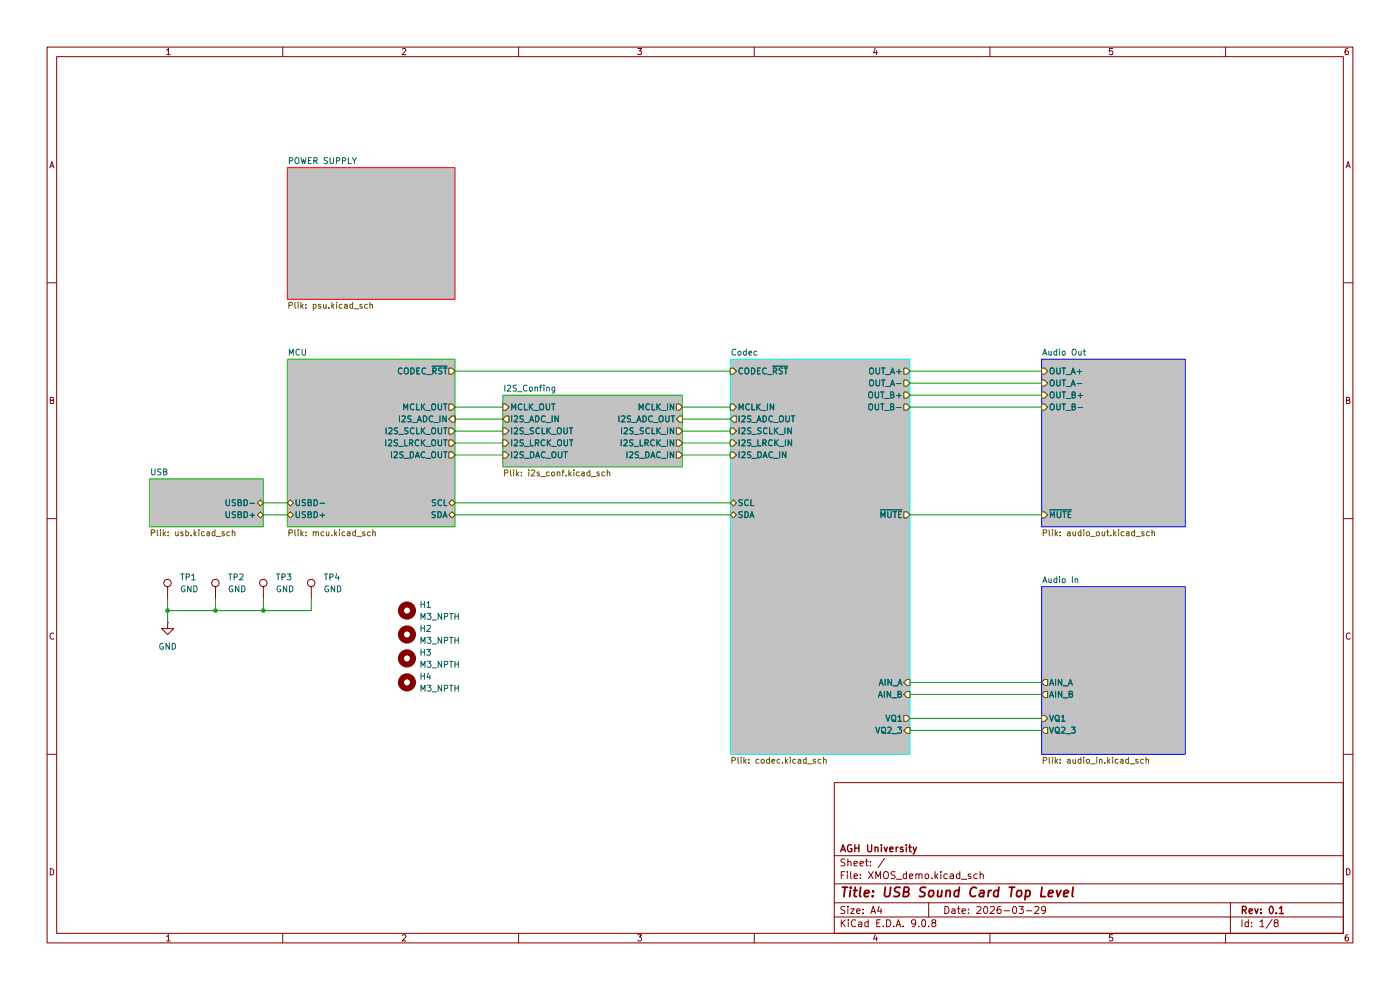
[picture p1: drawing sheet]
(kicad_sch
 (version 20250114)
 (generator "eeschema")
 (generator_version "9.0")
 (paper "A4")
 (title_block
  (title "USB Sound Card Top Level")
  (date "2026-03-29")
  (rev "0.1")
  (company "AGH University"))
 (lib_symbols
  (symbol "Connector:TestPoint"
   (pin_numbers (hide yes))
   (pin_names
    (offset 0.762) (hide yes)) (exclude_from_sim no) (in_bom yes) (on_board yes)
   (property "Reference" "TP" (at 0 6.858 0) (effects (font (size 1.27 1.27))))
   (property "Value" "TestPoint" (at 0 5.08 0) (effects (font (size 1.27 1.27))))
   (property "Footprint" "" (at 5.08 0 0) (effects (font (size 1.27 1.27)) (hide yes)))
   (property "Datasheet" "~" (at 5.08 0 0) (effects (font (size 1.27 1.27)) (hide yes)))
   (property "Description" "test point" (at 0 0 0) (effects (font (size 1.27 1.27)) (hide yes)))
   (symbol "TestPoint_0_1"
    (circle (center 0 3.302) (radius 0.762) (stroke (width 0) (type default)) (fill (type none))))
   (symbol "TestPoint_1_1"
    (pin passive line (at 0 0 90) (length 2.54) (name "1" (effects (font (size 1.27 1.27)))) (number "1" (effects (font (size 1.27 1.27))))))
   (embedded_fonts no))
  (symbol "Mechanical:MountingHole"
   (pin_names
    (offset 1.016)) (exclude_from_sim no) (in_bom no) (on_board yes)
   (property "Reference" "H" (at 0 5.08 0) (effects (font (size 1.27 1.27))))
   (property "Value" "MountingHole" (at 0 3.175 0) (effects (font (size 1.27 1.27))))
   (property "Footprint" "" (at 0 0 0) (effects (font (size 1.27 1.27)) (hide yes)))
   (property "Datasheet" "~" (at 0 0 0) (effects (font (size 1.27 1.27)) (hide yes)))
   (property "Description" "Mounting Hole without connection" (at 0 0 0) (effects (font (size 1.27 1.27)) (hide yes)))
   (symbol "MountingHole_0_1"
    (circle (center 0 0) (radius 1.27) (stroke (width 1.27) (type default)) (fill (type none))))
   (embedded_fonts no))
  (symbol "power:GND"
   (power)
   (pin_numbers (hide yes))
   (pin_names
    (offset 0) (hide yes)) (exclude_from_sim no) (in_bom yes) (on_board yes)
   (property "Reference" "#PWR" (at 0 -6.35 0) (effects (font (size 1.27 1.27)) (hide yes)))
   (property "Value" "GND" (at 0 -3.81 0) (effects (font (size 1.27 1.27))))
   (property "Footprint" "" (at 0 0 0) (effects (font (size 1.27 1.27)) (hide yes)))
   (property "Datasheet" "" (at 0 0 0) (effects (font (size 1.27 1.27)) (hide yes)))
   (property "Description" "Power symbol creates a global label with name \"GND\" , ground" (at 0 0 0) (effects (font (size 1.27 1.27)) (hide yes)))
   (symbol "GND_0_1"
    (polyline (pts (xy 0 0) (xy 0 -1.27) (xy 1.27 -1.27) (xy 0 -2.54) (xy -1.27 -1.27) (xy 0 -1.27)) (stroke (width 0) (type default)) (fill (type none))))
   (symbol "GND_1_1"
    (pin power_in line (at 0 0 270) (length 0) (name "~" (effects (font (size 1.27 1.27)))) (number "1" (effects (font (size 1.27 1.27))))))
   (embedded_fonts no)))
 (junction
  (at 55.88 129.54)
  (diameter 0)
  (color 0 0 0 0))
 (junction
  (at 35.56 129.54)
  (diameter 0)
  (color 0 0 0 0))
 (junction
  (at 45.72 129.54)
  (diameter 0)
  (color 0 0 0 0))
 (wire
  (pts (xy 193.04 152.4) (xy 220.98 152.4))
  (stroke (width 0) (type default)))
 (wire
  (pts (xy 66.04 129.54) (xy 55.88 129.54))
  (stroke (width 0) (type default)))
 (wire
  (pts (xy 96.52 91.44) (xy 106.68 91.44))
  (stroke (width 0) (type default)))
 (wire
  (pts (xy 144.78 93.98) (xy 154.94 93.98))
  (stroke (width 0) (type default)))
 (wire
  (pts (xy 193.04 78.74) (xy 220.98 78.74))
  (stroke (width 0) (type default)))
 (wire
  (pts (xy 45.72 127) (xy 45.72 129.54))
  (stroke (width 0) (type default)))
 (wire
  (pts (xy 193.04 154.94) (xy 220.98 154.94))
  (stroke (width 0) (type default)))
 (wire
  (pts (xy 144.78 91.44) (xy 154.94 91.44))
  (stroke (width 0) (type default)))
 (wire
  (pts (xy 96.52 93.98) (xy 106.68 93.98))
  (stroke (width 0) (type default)))
 (wire
  (pts (xy 96.52 88.9) (xy 106.68 88.9))
  (stroke (width 0) (type default)))
 (wire
  (pts (xy 144.78 96.52) (xy 154.94 96.52))
  (stroke (width 0) (type default)))
 (wire
  (pts (xy 66.04 127) (xy 66.04 129.54))
  (stroke (width 0) (type default)))
 (wire
  (pts (xy 193.04 109.22) (xy 220.98 109.22))
  (stroke (width 0) (type default)))
 (wire
  (pts (xy 96.52 96.52) (xy 106.68 96.52))
  (stroke (width 0) (type default)))
 (wire
  (pts (xy 96.52 109.22) (xy 154.94 109.22))
  (stroke (width 0) (type default)))
 (wire
  (pts (xy 193.04 83.82) (xy 220.98 83.82))
  (stroke (width 0) (type default)))
 (wire
  (pts (xy 45.72 129.54) (xy 55.88 129.54))
  (stroke (width 0) (type default)))
 (wire
  (pts (xy 45.72 129.54) (xy 35.56 129.54))
  (stroke (width 0) (type default)))
 (wire
  (pts (xy 35.56 127) (xy 35.56 129.54))
  (stroke (width 0) (type default)))
 (wire
  (pts (xy 193.04 81.28) (xy 220.98 81.28))
  (stroke (width 0) (type default)))
 (wire
  (pts (xy 193.04 86.36) (xy 220.98 86.36))
  (stroke (width 0) (type default)))
 (wire
  (pts (xy 96.52 106.68) (xy 154.94 106.68))
  (stroke (width 0) (type default)))
 (wire
  (pts (xy 55.88 109.22) (xy 60.96 109.22))
  (stroke (width 0) (type default)))
 (wire
  (pts (xy 193.04 147.32) (xy 220.98 147.32))
  (stroke (width 0) (type default)))
 (wire
  (pts (xy 96.52 78.74) (xy 154.94 78.74))
  (stroke (width 0) (type default)))
 (wire
  (pts (xy 55.88 106.68) (xy 60.96 106.68))
  (stroke (width 0) (type default)))
 (wire
  (pts (xy 144.78 88.9) (xy 154.94 88.9))
  (stroke (width 0) (type default)))
 (wire
  (pts (xy 96.52 86.36) (xy 106.68 86.36))
  (stroke (width 0) (type default)))
 (wire
  (pts (xy 35.56 129.54) (xy 35.56 132.08))
  (stroke (width 0) (type default)))
 (wire
  (pts (xy 144.78 86.36) (xy 154.94 86.36))
  (stroke (width 0) (type default)))
 (wire
  (pts (xy 193.04 144.78) (xy 220.98 144.78))
  (stroke (width 0) (type default)))
 (wire
  (pts (xy 55.88 127) (xy 55.88 129.54))
  (stroke (width 0) (type default)))
 (symbol
  (lib_id "Connector:TestPoint")
  (at 45.72 127 0)
  (unit 1)
  (exclude_from_sim no)
  (in_bom yes)
  (on_board yes)
  (dnp no)
  (fields_autoplaced yes)
  (property "Reference" "TP2" (at 48.26 122.4279 0) (effects (font (size 1.27 1.27)) (justify left)))
  (property "Value" "GND" (at 48.26 124.9679 0) (effects (font (size 1.27 1.27)) (justify left)))
  (property "Footprint" "TestPoint:TestPoint_Bridge_Pitch2.54mm_Drill1.0mm" (at 50.8 127 0) (effects (font (size 1.27 1.27)) (hide yes)))
  (property "Datasheet" "~" (at 50.8 127 0) (effects (font (size 1.27 1.27)) (hide yes)))
  (property "Description" "test point" (at 45.72 127 0) (effects (font (size 1.27 1.27)) (hide yes)))
  (pin "1"))
 (symbol
  (lib_id "Mechanical:MountingHole")
  (at 86.36 134.62 0)
  (unit 1)
  (exclude_from_sim no)
  (in_bom no)
  (on_board yes)
  (dnp no)
  (fields_autoplaced yes)
  (property "Reference" "H2" (at 88.9 133.3499 0) (effects (font (size 1.27 1.27)) (justify left)))
  (property "Value" "M3_NPTH" (at 88.9 135.8899 0) (effects (font (size 1.27 1.27)) (justify left)))
  (property "Footprint" "MountingHole:MountingHole_3.2mm_M3" (at 86.36 134.62 0) (effects (font (size 1.27 1.27)) (hide yes)))
  (property "Datasheet" "~" (at 86.36 134.62 0) (effects (font (size 1.27 1.27)) (hide yes)))
  (property "Description" "Mounting Hole without connection" (at 86.36 134.62 0) (effects (font (size 1.27 1.27)) (hide yes))))
 (symbol
  (lib_id "power:GND")
  (at 35.56 132.08 0)
  (unit 1)
  (exclude_from_sim no)
  (in_bom yes)
  (on_board yes)
  (dnp no)
  (fields_autoplaced yes)
  (property "Reference" "#PWR01" (at 35.56 138.43 0) (effects (font (size 1.27 1.27)) (hide yes)))
  (property "Value" "GND" (at 35.56 137.16 0) (effects (font (size 1.27 1.27))))
  (property "Footprint" "" (at 35.56 132.08 0) (effects (font (size 1.27 1.27)) (hide yes)))
  (property "Datasheet" "" (at 35.56 132.08 0) (effects (font (size 1.27 1.27)) (hide yes)))
  (property "Description" "Power symbol creates a global label with name \"GND\" , ground" (at 35.56 132.08 0) (effects (font (size 1.27 1.27)) (hide yes)))
  (pin "1"))
 (symbol
  (lib_id "Connector:TestPoint")
  (at 66.04 127 0)
  (unit 1)
  (exclude_from_sim no)
  (in_bom yes)
  (on_board yes)
  (dnp no)
  (fields_autoplaced yes)
  (property "Reference" "TP4" (at 68.58 122.4279 0) (effects (font (size 1.27 1.27)) (justify left)))
  (property "Value" "GND" (at 68.58 124.9679 0) (effects (font (size 1.27 1.27)) (justify left)))
  (property "Footprint" "TestPoint:TestPoint_Bridge_Pitch2.54mm_Drill1.0mm" (at 71.12 127 0) (effects (font (size 1.27 1.27)) (hide yes)))
  (property "Datasheet" "~" (at 71.12 127 0) (effects (font (size 1.27 1.27)) (hide yes)))
  (property "Description" "test point" (at 66.04 127 0) (effects (font (size 1.27 1.27)) (hide yes)))
  (pin "1"))
 (symbol
  (lib_id "Connector:TestPoint")
  (at 55.88 127 0)
  (unit 1)
  (exclude_from_sim no)
  (in_bom yes)
  (on_board yes)
  (dnp no)
  (fields_autoplaced yes)
  (property "Reference" "TP3" (at 58.42 122.4279 0) (effects (font (size 1.27 1.27)) (justify left)))
  (property "Value" "GND" (at 58.42 124.9679 0) (effects (font (size 1.27 1.27)) (justify left)))
  (property "Footprint" "TestPoint:TestPoint_Bridge_Pitch2.54mm_Drill1.0mm" (at 60.96 127 0) (effects (font (size 1.27 1.27)) (hide yes)))
  (property "Datasheet" "~" (at 60.96 127 0) (effects (font (size 1.27 1.27)) (hide yes)))
  (property "Description" "test point" (at 55.88 127 0) (effects (font (size 1.27 1.27)) (hide yes)))
  (pin "1"))
 (symbol
  (lib_id "Connector:TestPoint")
  (at 35.56 127 0)
  (unit 1)
  (exclude_from_sim no)
  (in_bom yes)
  (on_board yes)
  (dnp no)
  (fields_autoplaced yes)
  (property "Reference" "TP1" (at 38.1 122.4279 0) (effects (font (size 1.27 1.27)) (justify left)))
  (property "Value" "GND" (at 38.1 124.9679 0) (effects (font (size 1.27 1.27)) (justify left)))
  (property "Footprint" "TestPoint:TestPoint_Bridge_Pitch2.54mm_Drill1.0mm" (at 40.64 127 0) (effects (font (size 1.27 1.27)) (hide yes)))
  (property "Datasheet" "~" (at 40.64 127 0) (effects (font (size 1.27 1.27)) (hide yes)))
  (property "Description" "test point" (at 35.56 127 0) (effects (font (size 1.27 1.27)) (hide yes)))
  (pin "1"))
 (symbol
  (lib_id "Mechanical:MountingHole")
  (at 86.36 129.54 0)
  (unit 1)
  (exclude_from_sim no)
  (in_bom no)
  (on_board yes)
  (dnp no)
  (fields_autoplaced yes)
  (property "Reference" "H1" (at 88.9 128.2699 0) (effects (font (size 1.27 1.27)) (justify left)))
  (property "Value" "M3_NPTH" (at 88.9 130.8099 0) (effects (font (size 1.27 1.27)) (justify left)))
  (property "Footprint" "MountingHole:MountingHole_3.2mm_M3" (at 86.36 129.54 0) (effects (font (size 1.27 1.27)) (hide yes)))
  (property "Datasheet" "~" (at 86.36 129.54 0) (effects (font (size 1.27 1.27)) (hide yes)))
  (property "Description" "Mounting Hole without connection" (at 86.36 129.54 0) (effects (font (size 1.27 1.27)) (hide yes))))
 (symbol
  (lib_id "Mechanical:MountingHole")
  (at 86.36 139.7 0)
  (unit 1)
  (exclude_from_sim no)
  (in_bom no)
  (on_board yes)
  (dnp no)
  (fields_autoplaced yes)
  (property "Reference" "H3" (at 88.9 138.4299 0) (effects (font (size 1.27 1.27)) (justify left)))
  (property "Value" "M3_NPTH" (at 88.9 140.9699 0) (effects (font (size 1.27 1.27)) (justify left)))
  (property "Footprint" "MountingHole:MountingHole_3.2mm_M3" (at 86.36 139.7 0) (effects (font (size 1.27 1.27)) (hide yes)))
  (property "Datasheet" "~" (at 86.36 139.7 0) (effects (font (size 1.27 1.27)) (hide yes)))
  (property "Description" "Mounting Hole without connection" (at 86.36 139.7 0) (effects (font (size 1.27 1.27)) (hide yes))))
 (symbol
  (lib_id "Mechanical:MountingHole")
  (at 86.36 144.78 0)
  (unit 1)
  (exclude_from_sim no)
  (in_bom no)
  (on_board yes)
  (dnp no)
  (fields_autoplaced yes)
  (property "Reference" "H4" (at 88.9 143.5099 0) (effects (font (size 1.27 1.27)) (justify left)))
  (property "Value" "M3_NPTH" (at 88.9 146.0499 0) (effects (font (size 1.27 1.27)) (justify left)))
  (property "Footprint" "MountingHole:MountingHole_3.2mm_M3" (at 86.36 144.78 0) (effects (font (size 1.27 1.27)) (hide yes)))
  (property "Datasheet" "~" (at 86.36 144.78 0) (effects (font (size 1.27 1.27)) (hide yes)))
  (property "Description" "Mounting Hole without connection" (at 86.36 144.78 0) (effects (font (size 1.27 1.27)) (hide yes))))
 (sheet
  (at 31.75 101.6)
  (size 24.13 10.16)
  (exclude_from_sim no)
  (in_bom yes)
  (on_board yes)
  (dnp no)
  (fields_autoplaced yes)
  (stroke (width 0.1524) (type solid) (color 0 194 0 1))
  (fill (color 194 194 194 1.0000))
  (property "Sheetname" "USB" (at 31.75 100.8884 0) (effects (font (size 1.27 1.27)) (justify left bottom)))
  (property "Sheetfile" "usb.kicad_sch" (at 31.75 112.3446 0) (effects (font (size 1.27 1.27)) (justify left top)))
  (pin "USBD+" bidirectional (at 55.88 109.22 0) (effects (font (size 1.27 1.27)) (justify right)))
  (pin "USBD-" bidirectional (at 55.88 106.68 0) (effects (font (size 1.27 1.27)) (justify right))))
 (sheet
  (at 60.96 35.56)
  (size 35.56 27.94)
  (exclude_from_sim no)
  (in_bom yes)
  (on_board yes)
  (dnp no)
  (fields_autoplaced yes)
  (stroke (width 0.1524) (type solid) (color 255 0 0 1))
  (fill (color 194 194 194 1.0000))
  (property "Sheetname" "POWER SUPPLY" (at 60.96 34.8484 0) (effects (font (size 1.27 1.27)) (justify left bottom)))
  (property "Sheetfile" "psu.kicad_sch" (at 60.96 64.0846 0) (effects (font (size 1.27 1.27)) (justify left top))))
 (sheet
  (at 154.94 76.2)
  (size 38.1 83.82)
  (exclude_from_sim no)
  (in_bom yes)
  (on_board yes)
  (dnp no)
  (fields_autoplaced yes)
  (stroke (width 0.1524) (type solid) (color 0 255 255 1))
  (fill (color 194 194 194 1.0000))
  (property "Sheetname" "Codec" (at 154.94 75.4884 0) (effects (font (size 1.27 1.27)) (justify left bottom)))
  (property "Sheetfile" "codec.kicad_sch" (at 154.94 160.6046 0) (effects (font (size 1.27 1.27)) (justify left top)))
  (pin "AIN_A" input (at 193.04 144.78 0) (effects (font (size 1.27 1.27)) (justify right)))
  (pin "AIN_B" input (at 193.04 147.32 0) (effects (font (size 1.27 1.27)) (justify right)))
  (pin "OUT_A+" output (at 193.04 78.74 0) (effects (font (size 1.27 1.27)) (justify right)))
  (pin "OUT_A-" output (at 193.04 81.28 0) (effects (font (size 1.27 1.27)) (justify right)))
  (pin "OUT_B+" output (at 193.04 83.82 0) (effects (font (size 1.27 1.27)) (justify right)))
  (pin "OUT_B-" output (at 193.04 86.36 0) (effects (font (size 1.27 1.27)) (justify right)))
  (pin "VQ1" output (at 193.04 152.4 0) (effects (font (size 1.27 1.27)) (justify right)))
  (pin "VQ2_3" input (at 193.04 154.94 0) (effects (font (size 1.27 1.27)) (justify right)))
  (pin "~{MUTE}" output (at 193.04 109.22 0) (effects (font (size 1.27 1.27)) (justify right)))
  (pin "I2S_ADC_OUT" output (at 154.94 88.9 180) (effects (font (size 1.27 1.27)) (justify left)))
  (pin "MCLK_IN" input (at 154.94 86.36 180) (effects (font (size 1.27 1.27)) (justify left)))
  (pin "I2S_SCLK_IN" input (at 154.94 91.44 180) (effects (font (size 1.27 1.27)) (justify left)))
  (pin "I2S_DAC_IN" input (at 154.94 96.52 180) (effects (font (size 1.27 1.27)) (justify left)))
  (pin "I2S_LRCK_IN" input (at 154.94 93.98 180) (effects (font (size 1.27 1.27)) (justify left)))
  (pin "CODEC_~{RST}" input (at 154.94 78.74 180) (effects (font (size 1.27 1.27)) (justify left)))
  (pin "SCL" bidirectional (at 154.94 106.68 180) (effects (font (size 1.27 1.27)) (justify left)))
  (pin "SDA" bidirectional (at 154.94 109.22 180) (effects (font (size 1.27 1.27)) (justify left))))
 (sheet
  (at 220.98 124.46)
  (size 30.48 35.56)
  (exclude_from_sim no)
  (in_bom yes)
  (on_board yes)
  (dnp no)
  (fields_autoplaced yes)
  (stroke (width 0.1524) (type solid) (color 0 0 255 1))
  (fill (color 194 194 194 1.0000))
  (property "Sheetname" "Audio In" (at 220.98 123.7484 0) (effects (font (size 1.27 1.27)) (justify left bottom)))
  (property "Sheetfile" "audio_in.kicad_sch" (at 220.98 160.6046 0) (effects (font (size 1.27 1.27)) (justify left top)))
  (pin "AIN_A" output (at 220.98 144.78 180) (effects (font (size 1.27 1.27)) (justify left)))
  (pin "AIN_B" output (at 220.98 147.32 180) (effects (font (size 1.27 1.27)) (justify left)))
  (pin "VQ1" input (at 220.98 152.4 180) (effects (font (size 1.27 1.27)) (justify left)))
  (pin "VQ2_3" output (at 220.98 154.94 180) (effects (font (size 1.27 1.27)) (justify left))))
 (sheet
  (at 106.68 83.82)
  (size 38.1 15.24)
  (exclude_from_sim no)
  (in_bom yes)
  (on_board yes)
  (dnp no)
  (fields_autoplaced yes)
  (stroke (width 0.1524) (type solid) (color 0 194 0 1))
  (fill (color 194 194 194 1.0000))
  (property "Sheetname" "I2S_Confing" (at 106.68 83.1084 0) (effects (font (size 1.27 1.27)) (justify left bottom)))
  (property "Sheetfile" "i2s_conf.kicad_sch" (at 106.68 99.6446 0) (effects (font (size 1.27 1.27)) (justify left top)))
  (pin "I2S_DAC_IN" output (at 144.78 96.52 0) (effects (font (size 1.27 1.27)) (justify right)))
  (pin "I2S_ADC_IN" output (at 106.68 88.9 180) (effects (font (size 1.27 1.27)) (justify left)))
  (pin "MCLK_IN" output (at 144.78 86.36 0) (effects (font (size 1.27 1.27)) (justify right)))
  (pin "I2S_DAC_OUT" input (at 106.68 96.52 180) (effects (font (size 1.27 1.27)) (justify left)))
  (pin "I2S_LRCK_OUT" input (at 106.68 93.98 180) (effects (font (size 1.27 1.27)) (justify left)))
  (pin "I2S_ADC_OUT" input (at 144.78 88.9 0) (effects (font (size 1.27 1.27)) (justify right)))
  (pin "I2S_LRCK_IN" output (at 144.78 93.98 0) (effects (font (size 1.27 1.27)) (justify right)))
  (pin "I2S_SCLK_OUT" input (at 106.68 91.44 180) (effects (font (size 1.27 1.27)) (justify left)))
  (pin "MCLK_OUT" input (at 106.68 86.36 180) (effects (font (size 1.27 1.27)) (justify left)))
  (pin "I2S_SCLK_IN" output (at 144.78 91.44 0) (effects (font (size 1.27 1.27)) (justify right))))
 (sheet
  (at 220.98 76.2)
  (size 30.48 35.56)
  (exclude_from_sim no)
  (in_bom yes)
  (on_board yes)
  (dnp no)
  (fields_autoplaced yes)
  (stroke (width 0.1524) (type solid) (color 0 0 255 1))
  (fill (color 194 194 194 1.0000))
  (property "Sheetname" "Audio Out" (at 220.98 75.4884 0) (effects (font (size 1.27 1.27)) (justify left bottom)))
  (property "Sheetfile" "audio_out.kicad_sch" (at 220.98 112.3446 0) (effects (font (size 1.27 1.27)) (justify left top)))
  (pin "OUT_A+" input (at 220.98 78.74 180) (effects (font (size 1.27 1.27)) (justify left)))
  (pin "OUT_B+" input (at 220.98 83.82 180) (effects (font (size 1.27 1.27)) (justify left)))
  (pin "OUT_A-" input (at 220.98 81.28 180) (effects (font (size 1.27 1.27)) (justify left)))
  (pin "OUT_B-" input (at 220.98 86.36 180) (effects (font (size 1.27 1.27)) (justify left)))
  (pin "~{MUTE}" input (at 220.98 109.22 180) (effects (font (size 1.27 1.27)) (justify left))))
 (sheet
  (at 60.96 76.2)
  (size 35.56 35.56)
  (exclude_from_sim no)
  (in_bom yes)
  (on_board yes)
  (dnp no)
  (fields_autoplaced yes)
  (stroke (width 0.1524) (type solid) (color 0 194 0 1))
  (fill (color 194 194 194 1.0000))
  (property "Sheetname" "MCU" (at 60.96 75.4884 0) (effects (font (size 1.27 1.27)) (justify left bottom)))
  (property "Sheetfile" "mcu.kicad_sch" (at 60.96 112.3446 0) (effects (font (size 1.27 1.27)) (justify left top)))
  (pin "USBD+" bidirectional (at 60.96 109.22 180) (effects (font (size 1.27 1.27)) (justify left)))
  (pin "USBD-" bidirectional (at 60.96 106.68 180) (effects (font (size 1.27 1.27)) (justify left)))
  (pin "CODEC_~{RST}" output (at 96.52 78.74 0) (effects (font (size 1.27 1.27)) (justify right)))
  (pin "I2S_ADC_IN" input (at 96.52 88.9 0) (effects (font (size 1.27 1.27)) (justify right)))
  (pin "I2S_SCLK_OUT" output (at 96.52 91.44 0) (effects (font (size 1.27 1.27)) (justify right)))
  (pin "I2S_DAC_OUT" output (at 96.52 96.52 0) (effects (font (size 1.27 1.27)) (justify right)))
  (pin "I2S_LRCK_OUT" output (at 96.52 93.98 0) (effects (font (size 1.27 1.27)) (justify right)))
  (pin "MCLK_OUT" output (at 96.52 86.36 0) (effects (font (size 1.27 1.27)) (justify right)))
  (pin "SCL" bidirectional (at 96.52 106.68 0) (effects (font (size 1.27 1.27)) (justify right)))
  (pin "SDA" bidirectional (at 96.52 109.22 0) (effects (font (size 1.27 1.27)) (justify right))))
 (sheet_instances
  (path ""
   (page "1")))
 (embedded_fonts no))
